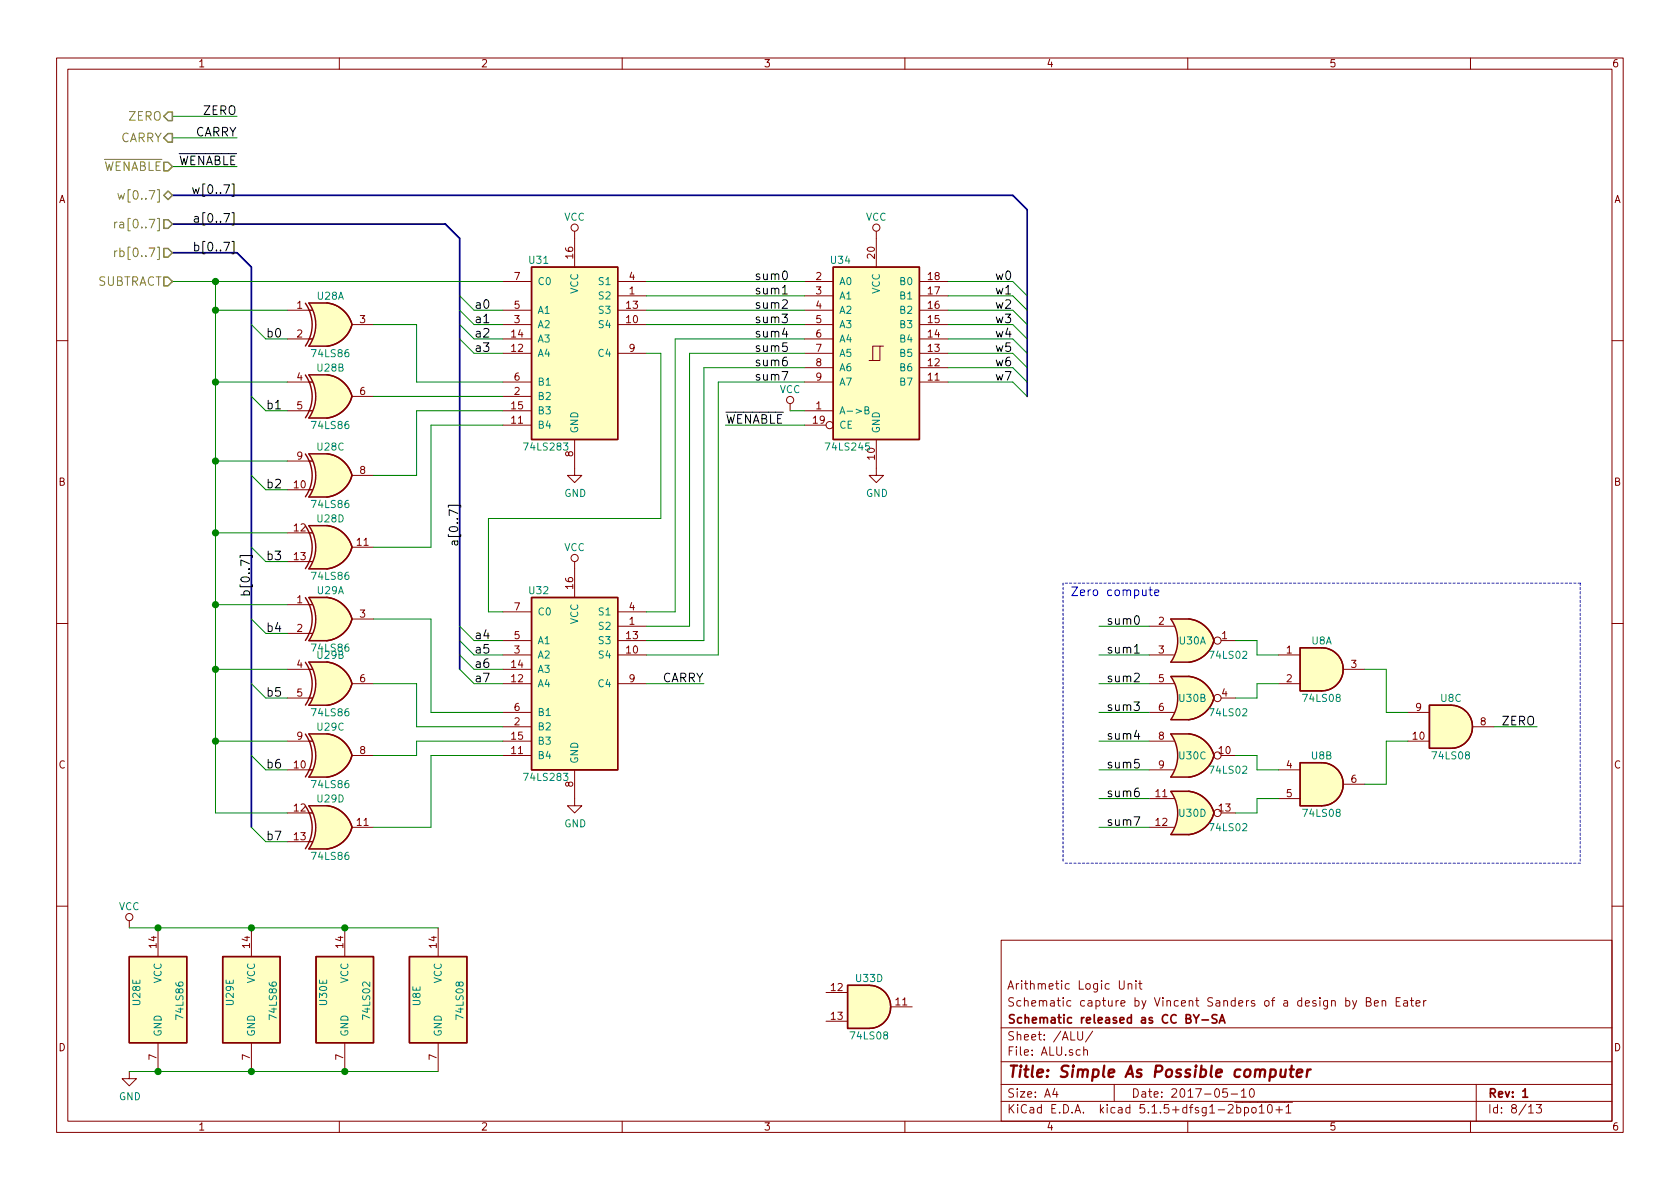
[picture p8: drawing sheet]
EESchema Schematic File Version 4
EELAYER 30 0
EELAYER END
$Descr A4 11693 8268
encoding utf-8
Sheet 8 13
Title "Simple As Possible computer"
Date "2017-05-10"
Rev "1"
Comp "Schematic released as CC BY-SA"
Comment1 "Schematic capture by Vincent Sanders of a design by Ben Eater"
Comment2 "Arithmetic Logic Unit"
Comment3 ""
Comment4 ""
$EndDescr
Text HLabel 1200 1150 0    60   Input ~ 0
~WENABLE
Text HLabel 1200 1950 0    60   Input ~ 0
SUBTRACT
Entry Wire Line
	7050 1950 7150 2050
Entry Wire Line
	7050 2050 7150 2150
Entry Wire Line
	7050 2150 7150 2250
Entry Wire Line
	7050 2250 7150 2350
Entry Wire Line
	7050 2350 7150 2450
Entry Wire Line
	7050 2450 7150 2550
Entry Wire Line
	7050 2550 7150 2650
Entry Wire Line
	7050 2650 7150 2750
Entry Bus Bus
	7050 1350 7150 1450
Text HLabel 1200 1350 0    60   3State ~ 0
w[0..7]
Text Label 1650 1350 2    60   ~ 0
w[0..7]
Text Label 7050 1950 2    60   ~ 0
w0
Text Label 7050 2050 2    60   ~ 0
w1
Text Label 7050 2150 2    60   ~ 0
w2
Text Label 7050 2250 2    60   ~ 0
w3
Text Label 7050 2350 2    60   ~ 0
w4
Text Label 7050 2450 2    60   ~ 0
w5
Text Label 7050 2550 2    60   ~ 0
w6
Text Label 7050 2650 2    60   ~ 0
w7
Text Label 1850 2350 0    60   ~ 0
b0
Text Label 1850 2850 0    60   ~ 0
b1
Text Label 1850 3400 0    60   ~ 0
b2
Text Label 1850 3900 0    60   ~ 0
b3
Text Label 1850 4400 0    60   ~ 0
b4
Text Label 1850 4850 0    60   ~ 0
b5
Text Label 1850 5350 0    60   ~ 0
b6
Text Label 1850 5850 0    60   ~ 0
b7
Text HLabel 1200 1750 0    60   Input ~ 0
rb[0..7]
Text Label 1650 1750 2    60   ~ 0
b[0..7]
Entry Bus Bus
	1650 1750 1750 1850
Entry Wire Line
	3200 2350 3300 2450
Entry Wire Line
	3200 2250 3300 2350
Entry Wire Line
	3200 2150 3300 2250
Entry Wire Line
	3200 2050 3300 2150
Entry Bus Bus
	3100 1550 3200 1650
Text Label 1650 1550 2    60   ~ 0
a[0..7]
Text HLabel 1200 1550 0    60   Input ~ 0
ra[0..7]
Text Label 1650 1150 2    60   ~ 0
~WENABLE
Text Label 5050 2950 0    60   ~ 0
~WENABLE
Text Label 4900 4750 2    60   ~ 0
CARRY
Text HLabel 1200 950  0    60   Output ~ 0
CARRY
Text Label 1650 950  2    60   ~ 0
CARRY
Text Label 3300 2150 0    60   ~ 0
a0
Text Label 3300 2250 0    60   ~ 0
a1
Text Label 3300 2350 0    60   ~ 0
a2
Text Label 3300 2450 0    60   ~ 0
a3
Text Label 1750 4150 1    60   ~ 0
b[0..7]
Text Label 3200 3800 1    60   ~ 0
a[0..7]
Entry Wire Line
	1750 5750 1850 5850
Entry Wire Line
	1750 5250 1850 5350
Entry Wire Line
	1750 4750 1850 4850
Entry Wire Line
	1750 4300 1850 4400
Entry Wire Line
	1750 3800 1850 3900
Entry Wire Line
	1750 3300 1850 3400
Entry Wire Line
	1750 2750 1850 2850
Entry Wire Line
	1750 2250 1850 2350
Text HLabel 1200 800  0    60   Output ~ 0
ZERO
Text Label 5250 1950 0    60   ~ 0
sum0
Text Label 5250 2050 0    60   ~ 0
sum1
Text Label 5250 2150 0    60   ~ 0
sum2
Text Label 5250 2250 0    60   ~ 0
sum3
Text Label 5250 2350 0    60   ~ 0
sum4
Text Label 5250 2450 0    60   ~ 0
sum5
Text Label 5250 2550 0    60   ~ 0
sum6
Text Label 5250 2650 0    60   ~ 0
sum7
Wire Wire Line
	5050 2950 5600 2950
Wire Wire Line
	5600 2850 5500 2850
Wire Wire Line
	1500 1950 1500 2150
Connection ~ 1500 5150
Connection ~ 1500 4650
Connection ~ 1500 4200
Connection ~ 1500 3700
Connection ~ 1500 3200
Connection ~ 1500 2650
Connection ~ 1500 2150
Wire Bus Line
	1650 1750 1200 1750
Wire Wire Line
	4500 4750 4900 4750
Wire Wire Line
	10400 5050 10700 5050
Wire Wire Line
	7650 4350 8000 4350
Wire Wire Line
	7650 4550 8000 4550
Wire Wire Line
	7650 4750 8000 4750
Wire Wire Line
	7650 4950 8000 4950
Wire Wire Line
	7650 5150 8000 5150
Wire Wire Line
	7650 5350 8000 5350
Wire Wire Line
	7650 5550 8000 5550
Wire Wire Line
	7650 5750 8000 5750
Text Label 7700 4350 0    60   ~ 0
sum0
Text Label 7700 4550 0    60   ~ 0
sum1
Text Label 7700 4750 0    60   ~ 0
sum2
Text Label 7700 4950 0    60   ~ 0
sum3
Text Label 7700 5150 0    60   ~ 0
sum4
Text Label 7700 5350 0    60   ~ 0
sum5
Text Label 7700 5550 0    60   ~ 0
sum6
Text Label 7700 5750 0    60   ~ 0
sum7
Text Label 1650 800  2    60   ~ 0
ZERO
Text Label 10450 5050 0    60   ~ 0
ZERO
Text Notes 7450 4150 0    60   ~ 0
Zero compute
Wire Wire Line
	1500 5150 1500 5650
Wire Wire Line
	1500 4650 1500 5150
Wire Wire Line
	1500 4200 1500 4650
Wire Wire Line
	1500 3700 1500 4200
Wire Wire Line
	1500 3200 1500 3700
Wire Wire Line
	1500 2650 1500 3200
Wire Wire Line
	1500 2150 1500 2650
$Comp
L 74xx:74LS02 U30
U 1 1
P 8300 4450
F 0 "U30" H 8300 4450 50  0000 C CNN
F 1 "74LS02" H 8550 4350 50  0000 C CNN
F 2 "" H 8300 4450 50  0001 C CNN
F 3 "http://www.ti.com/lit/gpn/sn74ls02" H 8300 4450 50  0001 C CNN
	1    8300 4450
	1    0    0    -1  
$EndComp
$Comp
L 74xx:74LS02 U30
U 2 1
P 8300 4850
F 0 "U30" H 8300 4850 50  0000 C CNN
F 1 "74LS02" H 8550 4750 50  0000 C CNN
F 2 "" H 8300 4850 50  0001 C CNN
F 3 "http://www.ti.com/lit/gpn/sn74ls02" H 8300 4850 50  0001 C CNN
	2    8300 4850
	1    0    0    -1  
$EndComp
$Comp
L 74xx:74LS02 U30
U 3 1
P 8300 5250
F 0 "U30" H 8300 5250 50  0000 C CNN
F 1 "74LS02" H 8550 5150 50  0000 C CNN
F 2 "" H 8300 5250 50  0001 C CNN
F 3 "http://www.ti.com/lit/gpn/sn74ls02" H 8300 5250 50  0001 C CNN
	3    8300 5250
	1    0    0    -1  
$EndComp
$Comp
L 74xx:74LS02 U30
U 4 1
P 8300 5650
F 0 "U30" H 8300 5650 50  0000 C CNN
F 1 "74LS02" H 8550 5550 50  0000 C CNN
F 2 "" H 8300 5650 50  0001 C CNN
F 3 "http://www.ti.com/lit/gpn/sn74ls02" H 8300 5650 50  0001 C CNN
	4    8300 5650
	1    0    0    -1  
$EndComp
$Comp
L 74xx:74LS02 U30
U 5 1
P 2400 6950
F 0 "U30" V 2250 6900 50  0000 L CNN
F 1 "74LS02" V 2550 6800 50  0000 L CNN
F 2 "" H 2400 6950 50  0001 C CNN
F 3 "http://www.ti.com/lit/gpn/sn74ls02" H 2400 6950 50  0001 C CNN
	5    2400 6950
	1    0    0    -1  
$EndComp
$Comp
L 74xx:74LS08 U8
U 1 1
P 9200 4650
F 0 "U8" H 9200 4850 50  0000 C CNN
F 1 "74LS08" H 9200 4450 50  0000 C CNN
F 2 "" H 9200 4650 50  0001 C CNN
F 3 "http://www.ti.com/lit/gpn/sn74LS08" H 9200 4650 50  0001 C CNN
	1    9200 4650
	1    0    0    -1  
$EndComp
$Comp
L 74xx:74LS08 U8
U 2 1
P 9200 5450
F 0 "U8" H 9200 5650 50  0000 C CNN
F 1 "74LS08" H 9200 5250 50  0000 C CNN
F 2 "" H 9200 5450 50  0001 C CNN
F 3 "http://www.ti.com/lit/gpn/sn74LS08" H 9200 5450 50  0001 C CNN
	2    9200 5450
	1    0    0    -1  
$EndComp
$Comp
L 74xx:74LS08 U8
U 3 1
P 10100 5050
F 0 "U8" H 10100 5250 50  0000 C CNN
F 1 "74LS08" H 10100 4850 50  0000 C CNN
F 2 "" H 10100 5050 50  0001 C CNN
F 3 "http://www.ti.com/lit/gpn/sn74LS08" H 10100 5050 50  0001 C CNN
	3    10100 5050
	1    0    0    -1  
$EndComp
$Comp
L 74xx:74LS08 U8
U 5 1
P 3050 6950
F 0 "U8" V 2900 6900 50  0000 L CNN
F 1 "74LS08" V 3200 6800 50  0000 L CNN
F 2 "" H 3050 6950 50  0001 C CNN
F 3 "http://www.ti.com/lit/gpn/sn74LS08" H 3050 6950 50  0001 C CNN
	5    3050 6950
	1    0    0    -1  
$EndComp
Wire Wire Line
	8900 4550 8750 4550
Wire Wire Line
	8750 4550 8750 4450
Wire Wire Line
	8750 4450 8600 4450
Wire Wire Line
	8900 4750 8750 4750
Wire Wire Line
	8750 4750 8750 4850
Wire Wire Line
	8750 4850 8600 4850
Wire Wire Line
	8900 5350 8750 5350
Wire Wire Line
	8750 5350 8750 5250
Wire Wire Line
	8750 5250 8600 5250
Wire Wire Line
	8900 5550 8750 5550
Wire Wire Line
	8750 5550 8750 5650
Wire Wire Line
	8750 5650 8600 5650
Wire Wire Line
	9500 5450 9650 5450
Wire Wire Line
	9650 5450 9650 5150
Wire Wire Line
	9650 5150 9800 5150
Wire Wire Line
	9800 4950 9650 4950
Wire Wire Line
	9650 4950 9650 4650
Wire Wire Line
	9650 4650 9500 4650
Wire Notes Line
	11000 4050 11000 6000
Wire Notes Line
	11000 6000 7400 6000
Wire Notes Line
	11000 4050 7400 4050
Wire Notes Line
	7400 4050 7400 6000
$Comp
L 74xx:74LS86 U28
U 1 1
P 2300 2250
F 0 "U28" H 2300 2450 50  0000 C CNN
F 1 "74LS86" H 2300 2050 50  0000 C CNN
F 2 "" H 2300 2250 50  0001 C CNN
F 3 "74xx/74ls86.pdf" H 2300 2250 50  0001 C CNN
	1    2300 2250
	1    0    0    -1  
$EndComp
$Comp
L 74xx:74LS86 U28
U 2 1
P 2300 2750
F 0 "U28" H 2300 2950 50  0000 C CNN
F 1 "74LS86" H 2300 2550 50  0000 C CNN
F 2 "" H 2300 2750 50  0001 C CNN
F 3 "74xx/74ls86.pdf" H 2300 2750 50  0001 C CNN
	2    2300 2750
	1    0    0    -1  
$EndComp
$Comp
L 74xx:74LS86 U28
U 3 1
P 2300 3300
F 0 "U28" H 2300 3500 50  0000 C CNN
F 1 "74LS86" H 2300 3100 50  0000 C CNN
F 2 "" H 2300 3300 50  0001 C CNN
F 3 "74xx/74ls86.pdf" H 2300 3300 50  0001 C CNN
	3    2300 3300
	1    0    0    -1  
$EndComp
$Comp
L 74xx:74LS86 U28
U 4 1
P 2300 3800
F 0 "U28" H 2300 4000 50  0000 C CNN
F 1 "74LS86" H 2300 3600 50  0000 C CNN
F 2 "" H 2300 3800 50  0001 C CNN
F 3 "74xx/74ls86.pdf" H 2300 3800 50  0001 C CNN
	4    2300 3800
	1    0    0    -1  
$EndComp
$Comp
L 74xx:74LS86 U28
U 5 1
P 1100 6950
F 0 "U28" V 950 6900 50  0000 L CNN
F 1 "74LS86" V 1250 6800 50  0000 L CNN
F 2 "" H 1100 6950 50  0001 C CNN
F 3 "74xx/74ls86.pdf" H 1100 6950 50  0001 C CNN
	5    1100 6950
	1    0    0    -1  
$EndComp
$Comp
L 74xx:74LS86 U29
U 5 1
P 1750 6950
F 0 "U29" V 1600 6900 50  0000 L CNN
F 1 "74LS86" V 1900 6800 50  0000 L CNN
F 2 "" H 1750 6950 50  0001 C CNN
F 3 "74xx/74ls86.pdf" H 1750 6950 50  0001 C CNN
	5    1750 6950
	1    0    0    -1  
$EndComp
$Comp
L 74xx:74LS86 U29
U 1 1
P 2300 4300
F 0 "U29" H 2300 4500 50  0000 C CNN
F 1 "74LS86" H 2300 4100 50  0000 C CNN
F 2 "" H 2300 4300 50  0001 C CNN
F 3 "74xx/74ls86.pdf" H 2300 4300 50  0001 C CNN
	1    2300 4300
	1    0    0    -1  
$EndComp
$Comp
L 74xx:74LS86 U29
U 2 1
P 2300 4750
F 0 "U29" H 2300 4950 50  0000 C CNN
F 1 "74LS86" H 2300 4550 50  0000 C CNN
F 2 "" H 2300 4750 50  0001 C CNN
F 3 "74xx/74ls86.pdf" H 2300 4750 50  0001 C CNN
	2    2300 4750
	1    0    0    -1  
$EndComp
$Comp
L 74xx:74LS86 U29
U 3 1
P 2300 5250
F 0 "U29" H 2300 5450 50  0000 C CNN
F 1 "74LS86" H 2300 5050 50  0000 C CNN
F 2 "" H 2300 5250 50  0001 C CNN
F 3 "74xx/74ls86.pdf" H 2300 5250 50  0001 C CNN
	3    2300 5250
	1    0    0    -1  
$EndComp
$Comp
L 74xx:74LS86 U29
U 4 1
P 2300 5750
F 0 "U29" H 2300 5950 50  0000 C CNN
F 1 "74LS86" H 2300 5550 50  0000 C CNN
F 2 "" H 2300 5750 50  0001 C CNN
F 3 "74xx/74ls86.pdf" H 2300 5750 50  0001 C CNN
	4    2300 5750
	1    0    0    -1  
$EndComp
Wire Wire Line
	1500 2150 2000 2150
Wire Wire Line
	1850 2350 2000 2350
Wire Wire Line
	1500 2650 2000 2650
Wire Wire Line
	1850 2850 2000 2850
Wire Wire Line
	1500 3200 2000 3200
Wire Wire Line
	1850 3400 2000 3400
Wire Wire Line
	1500 3700 2000 3700
Wire Wire Line
	1850 3900 2000 3900
Wire Wire Line
	1500 4200 2000 4200
Wire Wire Line
	1850 4400 2000 4400
Wire Wire Line
	1500 4650 2000 4650
Wire Wire Line
	1850 4850 2000 4850
Wire Wire Line
	1500 5150 2000 5150
Wire Wire Line
	1850 5350 2000 5350
Wire Wire Line
	1500 5650 2000 5650
Wire Wire Line
	1850 5850 2000 5850
Wire Wire Line
	1200 1950 1500 1950
Connection ~ 1500 1950
Wire Bus Line
	1200 1550 3100 1550
$Comp
L 74xx:74LS283 U32
U 1 1
P 4000 4750
F 0 "U32" H 3750 5400 50  0000 C CNN
F 1 "74LS283" H 3800 4100 50  0000 C CNN
F 2 "" H 4000 4750 50  0001 C CNN
F 3 "http://www.ti.com/lit/gpn/sn74LS283" H 4000 4750 50  0001 C CNN
	1    4000 4750
	1    0    0    -1  
$EndComp
Text Label 3300 4750 0    60   ~ 0
a7
Text Label 3300 4650 0    60   ~ 0
a6
Text Label 3300 4550 0    60   ~ 0
a5
Text Label 3300 4450 0    60   ~ 0
a4
Entry Wire Line
	3200 4350 3300 4450
Entry Wire Line
	3200 4450 3300 4550
Entry Wire Line
	3200 4550 3300 4650
Entry Wire Line
	3200 4650 3300 4750
Wire Wire Line
	3300 4750 3500 4750
Wire Wire Line
	3300 4650 3500 4650
Wire Wire Line
	3300 4550 3500 4550
Wire Wire Line
	3300 4450 3500 4450
$Comp
L power:GND #PWR086
U 1 1
P 4000 5550
F 0 "#PWR086" H 4000 5300 50  0001 C CNN
F 1 "GND" H 4005 5377 50  0000 C CNN
F 2 "" H 4000 5550 50  0001 C CNN
F 3 "" H 4000 5550 50  0001 C CNN
	1    4000 5550
	1    0    0    -1  
$EndComp
$Comp
L 74xx:74LS283 U31
U 1 1
P 4000 2450
F 0 "U31" H 3750 3100 50  0000 C CNN
F 1 "74LS283" H 3800 1800 50  0000 C CNN
F 2 "" H 4000 2450 50  0001 C CNN
F 3 "http://www.ti.com/lit/gpn/sn74LS283" H 4000 2450 50  0001 C CNN
	1    4000 2450
	1    0    0    -1  
$EndComp
Wire Wire Line
	1500 1950 3500 1950
Wire Wire Line
	4600 2450 4500 2450
Wire Wire Line
	3300 2150 3500 2150
Wire Wire Line
	3300 2250 3500 2250
Wire Wire Line
	3300 2350 3500 2350
Wire Wire Line
	3300 2450 3500 2450
$Comp
L power:GND #PWR084
U 1 1
P 4000 3250
F 0 "#PWR084" H 4000 3000 50  0001 C CNN
F 1 "GND" H 4005 3077 50  0000 C CNN
F 2 "" H 4000 3250 50  0001 C CNN
F 3 "" H 4000 3250 50  0001 C CNN
	1    4000 3250
	1    0    0    -1  
$EndComp
Wire Wire Line
	2600 2750 3500 2750
$Comp
L 74xx:74LS245 U34
U 1 1
P 6100 2450
F 0 "U34" H 5850 3100 50  0000 C CNN
F 1 "74LS245" H 5900 1800 50  0000 C CNN
F 2 "" H 6100 2450 50  0001 C CNN
F 3 "http://www.ti.com/lit/gpn/sn74LS245" H 6100 2450 50  0001 C CNN
	1    6100 2450
	1    0    0    -1  
$EndComp
Wire Wire Line
	6600 1950 7050 1950
Wire Wire Line
	6600 2050 7050 2050
Wire Wire Line
	6600 2150 7050 2150
Wire Wire Line
	6600 2250 7050 2250
Wire Wire Line
	6600 2350 7050 2350
Wire Wire Line
	6600 2450 7050 2450
Wire Wire Line
	6600 2550 7050 2550
Wire Wire Line
	6600 2650 7050 2650
Wire Wire Line
	4600 2450 4600 3600
$Comp
L power:GND #PWR089
U 1 1
P 6100 3250
F 0 "#PWR089" H 6100 3000 50  0001 C CNN
F 1 "GND" H 6105 3077 50  0000 C CNN
F 2 "" H 6100 3250 50  0001 C CNN
F 3 "" H 6100 3250 50  0001 C CNN
	1    6100 3250
	1    0    0    -1  
$EndComp
$Comp
L power:GND #PWR082
U 1 1
P 900 7450
F 0 "#PWR082" H 900 7200 50  0001 C CNN
F 1 "GND" H 905 7277 50  0000 C CNN
F 2 "" H 900 7450 50  0001 C CNN
F 3 "" H 900 7450 50  0001 C CNN
	1    900  7450
	1    0    0    -1  
$EndComp
Wire Wire Line
	900  6450 1100 6450
Connection ~ 1100 6450
Wire Wire Line
	1100 6450 1750 6450
Connection ~ 1750 6450
Wire Wire Line
	1750 6450 2400 6450
Connection ~ 2400 6450
Wire Wire Line
	2400 6450 3050 6450
Wire Wire Line
	3050 7450 2400 7450
Connection ~ 1100 7450
Wire Wire Line
	1100 7450 900  7450
Connection ~ 1750 7450
Wire Wire Line
	1750 7450 1100 7450
Connection ~ 2400 7450
Wire Wire Line
	2400 7450 1750 7450
Wire Wire Line
	4600 3600 3400 3600
Wire Wire Line
	3400 3600 3400 4250
Wire Wire Line
	3500 4250 3400 4250
Wire Wire Line
	3000 2950 3000 3800
Wire Wire Line
	3000 2950 3500 2950
Wire Wire Line
	3000 4950 3000 4300
Wire Wire Line
	3000 4950 3500 4950
Wire Wire Line
	2600 3800 3000 3800
Wire Wire Line
	2600 4300 3000 4300
Wire Wire Line
	2900 2850 2900 3300
Wire Wire Line
	2900 2850 3500 2850
Wire Wire Line
	2600 3300 2900 3300
Wire Wire Line
	2900 2650 2900 2250
Wire Wire Line
	2900 2650 3500 2650
Wire Wire Line
	2600 2250 2900 2250
Wire Wire Line
	2900 4750 2900 5050
Wire Wire Line
	2900 5050 3500 5050
Wire Wire Line
	2600 4750 2900 4750
Wire Wire Line
	3000 5250 3000 5750
Wire Wire Line
	3000 5250 3500 5250
Wire Wire Line
	2600 5750 3000 5750
Wire Wire Line
	2900 5250 2900 5150
Wire Wire Line
	2900 5150 3500 5150
Wire Wire Line
	2600 5250 2900 5250
$Comp
L power:VCC #PWR087
U 1 1
P 5500 2850
F 0 "#PWR087" H 5500 2700 50  0001 C CNN
F 1 "VCC" H 5500 3000 50  0000 C CNN
F 2 "" H 5500 2850 50  0001 C CNN
F 3 "" H 5500 2850 50  0001 C CNN
	1    5500 2850
	1    0    0    -1  
$EndComp
$Comp
L power:VCC #PWR088
U 1 1
P 6100 1650
F 0 "#PWR088" H 6100 1500 50  0001 C CNN
F 1 "VCC" H 6100 1800 50  0000 C CNN
F 2 "" H 6100 1650 50  0001 C CNN
F 3 "" H 6100 1650 50  0001 C CNN
	1    6100 1650
	1    0    0    -1  
$EndComp
$Comp
L power:VCC #PWR085
U 1 1
P 4000 3950
F 0 "#PWR085" H 4000 3800 50  0001 C CNN
F 1 "VCC" H 4000 4100 50  0000 C CNN
F 2 "" H 4000 3950 50  0001 C CNN
F 3 "" H 4000 3950 50  0001 C CNN
	1    4000 3950
	1    0    0    -1  
$EndComp
$Comp
L power:VCC #PWR083
U 1 1
P 4000 1650
F 0 "#PWR083" H 4000 1500 50  0001 C CNN
F 1 "VCC" H 4000 1800 50  0000 C CNN
F 2 "" H 4000 1650 50  0001 C CNN
F 3 "" H 4000 1650 50  0001 C CNN
	1    4000 1650
	1    0    0    -1  
$EndComp
$Comp
L power:VCC #PWR081
U 1 1
P 900 6450
F 0 "#PWR081" H 900 6300 50  0001 C CNN
F 1 "VCC" H 900 6600 50  0000 C CNN
F 2 "" H 900 6450 50  0001 C CNN
F 3 "" H 900 6450 50  0001 C CNN
	1    900  6450
	1    0    0    -1  
$EndComp
Wire Wire Line
	5600 1950 4500 1950
Wire Wire Line
	5600 2050 4500 2050
Wire Wire Line
	5600 2150 4500 2150
Wire Wire Line
	5600 2250 4500 2250
Wire Wire Line
	5600 2350 4700 2350
Wire Wire Line
	4700 2350 4700 4250
Wire Wire Line
	4700 4250 4500 4250
Wire Wire Line
	5600 2450 4800 2450
Wire Wire Line
	4800 2450 4800 4350
Wire Wire Line
	4800 4350 4500 4350
Wire Wire Line
	5600 2550 4900 2550
Wire Wire Line
	4900 2550 4900 4450
Wire Wire Line
	4900 4450 4500 4450
Wire Wire Line
	5600 2650 5000 2650
Wire Wire Line
	5000 2650 5000 4550
Wire Wire Line
	5000 4550 4500 4550
Wire Bus Line
	7050 1350 1200 1350
Wire Wire Line
	1200 1150 1650 1150
Wire Wire Line
	1200 950  1650 950 
Wire Wire Line
	1200 800  1650 800 
Wire Bus Line
	3200 1650 3200 4650
Wire Bus Line
	1750 1850 1750 5750
Wire Bus Line
	7150 1450 7150 2750
$Comp
L 74xx:74LS08 U33
U 4 1
P 6050 7000
F 0 "U33" H 6050 7200 50  0000 C CNN
F 1 "74LS08" H 6050 6800 50  0000 C CNN
F 2 "" H 6050 7000 50  0001 C CNN
F 3 "http://www.ti.com/lit/gpn/sn74LS08" H 6050 7000 50  0001 C CNN
	4    6050 7000
	1    0    0    -1  
$EndComp
$EndSCHEMATC
